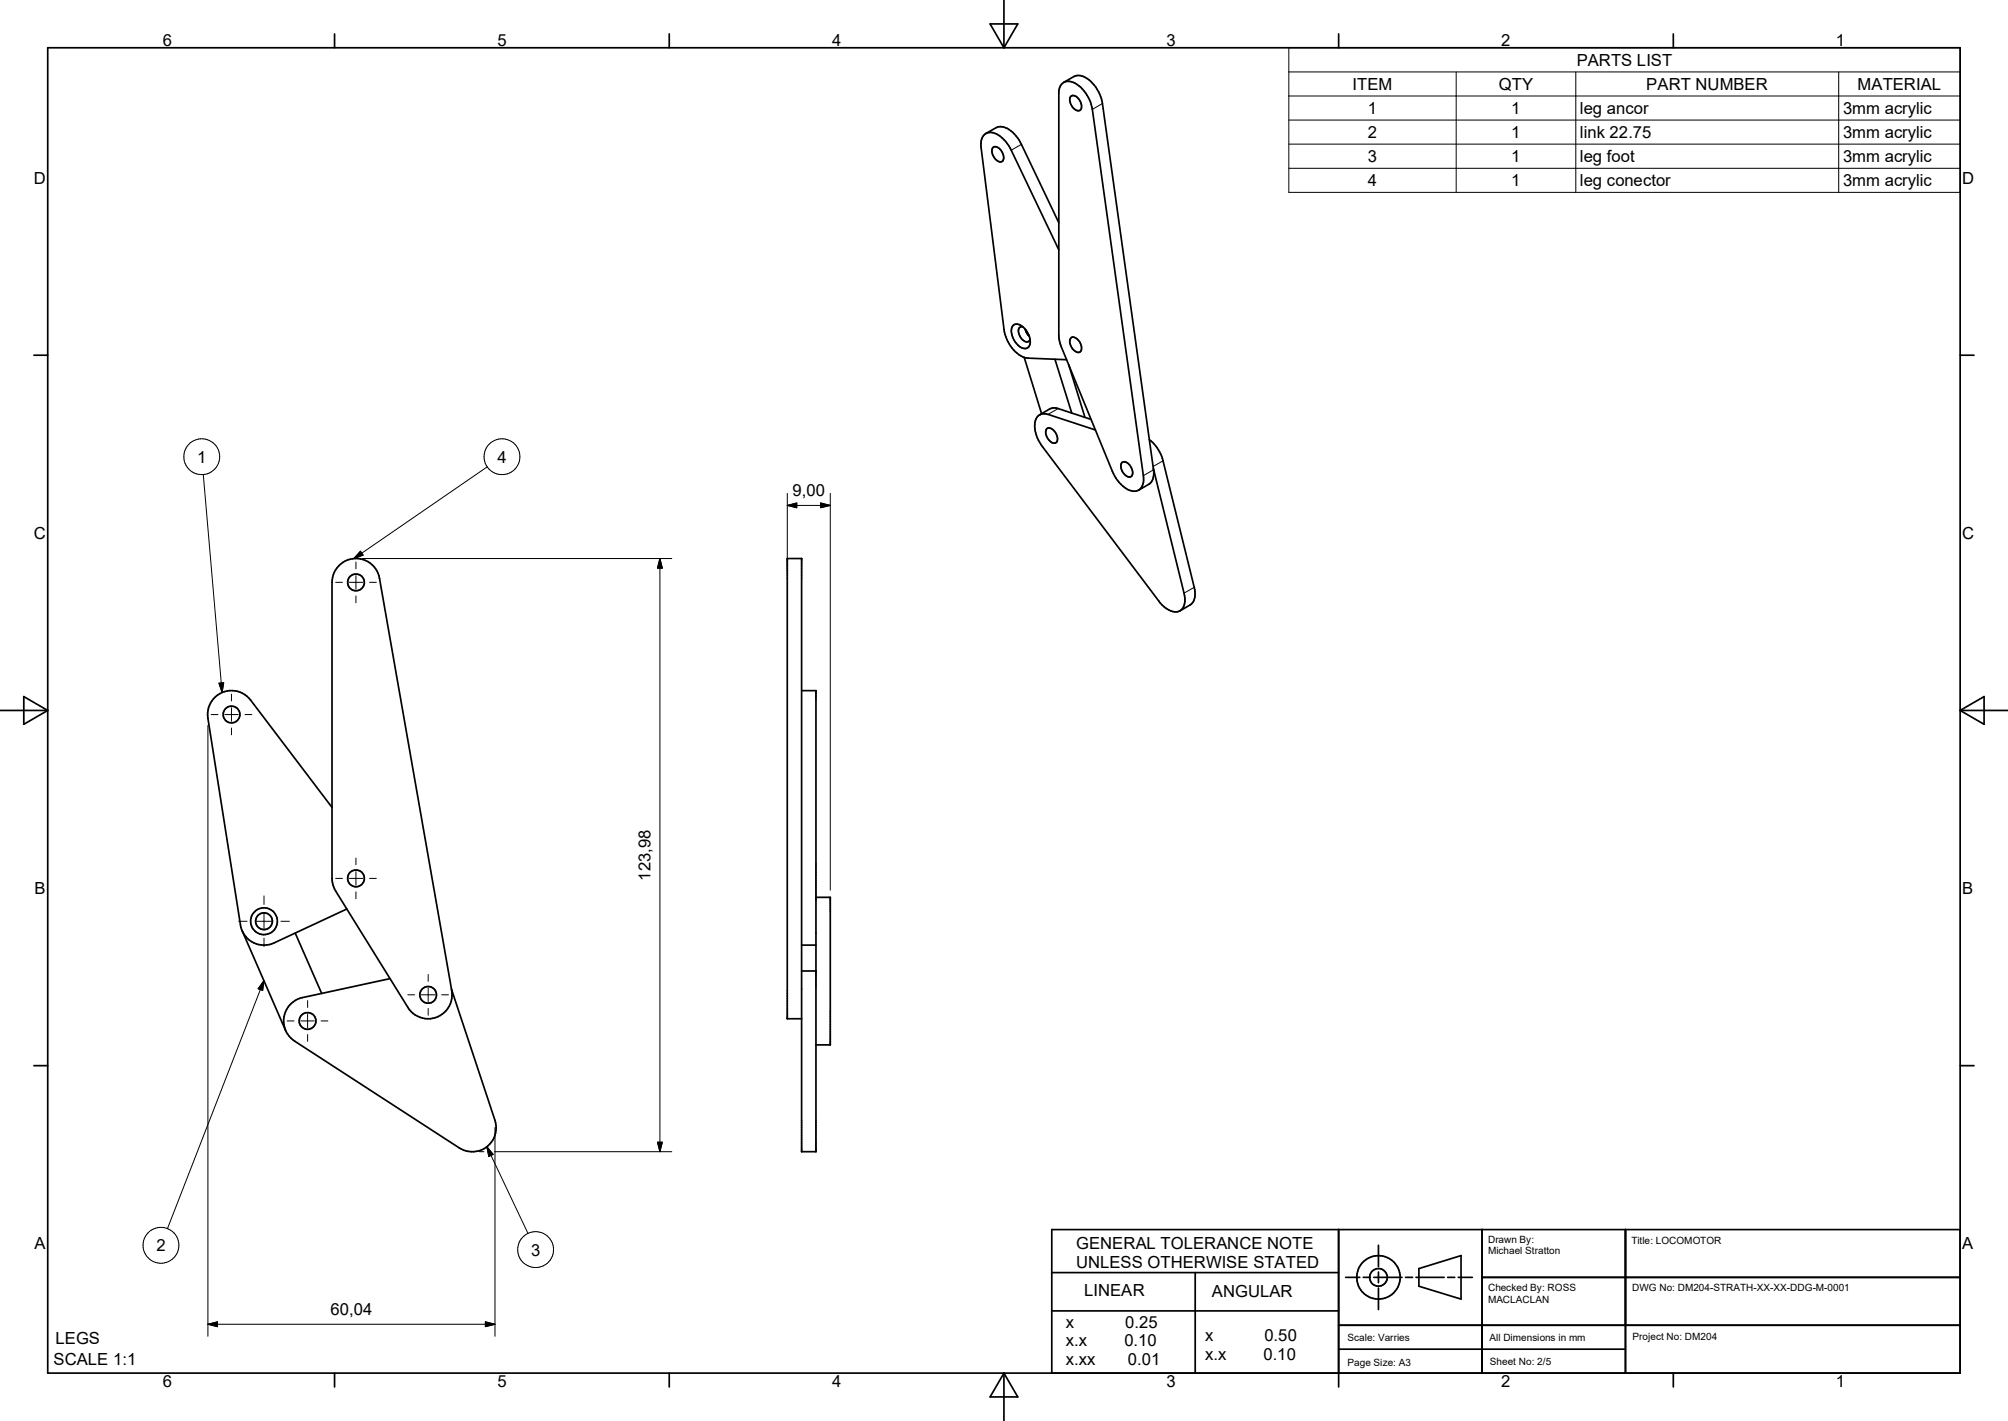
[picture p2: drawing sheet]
<svg xmlns="http://www.w3.org/2000/svg" width="420mm" height="297mm" viewBox="0 0 420 297" stroke-linecap="round" stroke-linejoin="round" font-family="sans-serif">
<g fill="none" stroke="#000" stroke-width=".36">
<path d="M10 10h400v277h-400zM70 7.1v2.9M140 7.1v2.9M207.1 5h5.8l-2.9 5zM210 0v10M222.2 17.4a2.64 2.64 0 0 1 3.5 .5 8.3 8.3 0 0 1 2.8 5l10.6 76.5a2.53 2.53 0 0 1-1.7 3.3 5.6 5.6 0 0 1-4.5-3.7l-10.9-26.5-.5-1.7v-51.7l.1-.8zM222.5 17.2l2.1-1.2a3.2 3.2 0 0 1 3.6 1 8.2 8.2 0 0 1 2.4 4.6l10.7 76.6a3 3 0 0 1-1 3l-2.1 1.2M280 7.1v2.9M350 7.1v2.9M206.2 27.9l2.1-1.2a3.7 3.7 0 0 1 4.2 1.7l1.1 1.8 7.9 16.4M207.7 30.8a1.5 1.5 0 0 1 2 1.2 1.24 1.24 0 0 1-.4 1.8 2.2 2.2 0 0 1-1.6-3zM224 20.1a1.51 1.51 0 0 1 2 1.2 1.26 1.26 0 0 1-.4 1.8 2.21 2.21 0 0 1-1.6-3z"/>
<path d="M221.5 52.2l-10-20.8a6.2 6.2 0 0 0-4.2-3.7 2.16 2.16 0 0 0-2.1 2.7l4.8 38.5a7.2 7.2 0 0 0 4.7 5.9l8.4 .4M7.1 74.2h2.9M211.9 68a1.94 1.94 0 0 1 2.7 1 3.2 3.2 0 0 1 .5 3.5 1.54 1.54 0 0 1-2.2-.4 3.3 3.3 0 0 1-1-4.1zM213.9 68.3a.86 .86 0 0 0-.9 .4 .86 .86 0 0 0 .1 .9 1.97 1.97 0 0 0 2 1.8l.3-.5M214.2 74.7l3.7 11.8M214.5 68.8l.7 1.4M220.6 75.1l3.6 11.2M223.5 76.2l3.4 11M224 70.6a1.51 1.51 0 0 1 2 1.2 1.27 1.27 0 0 1-.4 1.9 2.21 2.21 0 0 1-1.6-3.1zM410 74.2h2.9M217.4 86.7l2.4-1.3 1.2-.1 7.2 2.4M218.9 89.6a1.46 1.46 0 0 1 2 1.1 1.31 1.31 0 0 1-.3 1.9 2.2 2.2 0 0 1-1.7-3z"/>
<path d="M229.1 89.9l-9.9-3.3a2 2 0 0 0-2.8 2.1 7.3 7.3 0 0 0 1.6 4.6l24.4 32.4a4.1 4.1 0 0 0 4.2 2.1 2.98 2.98 0 0 0 1-3.8l-6.4-26.1M234.7 96.7a1.51 1.51 0 0 1 2 1.1 1.23 1.23 0 0 1-.4 1.9 2.2 2.2 0 0 1-1.6-3zM240.4 91.9a7.7 7.7 0 0 1 2.9 4.4l6.5 26.5a3.2 3.2 0 0 1-.9 3.6l-2.1 1.3M70.9 118.3a5 5 0 0 1 5-1.4 5 5 0 0 1 3.5 4l15.1 86.2a5 5 0 0 1-3.2 5.5 5 5 0 0 1-6-2l-15.1-24.4-.6-1.2-.1-.9-.1-62.4 .2-1 .3-1.1zM0 148.5h10M5 145.6l5 2.9-5 2.9zM167.7 144.4h3v96.3h-3v-124h-3v96.2h3M410 148.5h10M410 148.5l5-2.9v5.8zM69.4 168.8l-17-22.5a5 5 0 0 0-5.9-1.6 5 5 0 0 0-3 5.4l6.8 43.2a5 5 0 0 0 7 3.8l15.2-7.1M50.6 194.5l9.1 20.9M61.7 195l5.6 12.7"/>
<path d="M167.7 197.5h3M170.7 187.6h3v30.8h-3M81.6 204.6l-18.3 3.9a5 5 0 0 0-3.9 4 5 5 0 0 0 2.2 5.1l34.5 22.3a5 5 0 0 0 5.7-.2 5 5 0 0 0 1.7-5.5l-9.1-27.5M167.7 203h3M7.1 222.7h2.9M410 222.7h2.9M280 257v32.9M310 257v30M340 257v30M410 257h-190v30M220 274h60M220 266h60"/>
<path d="M250 266v21M280 277h130M281.5 267h2.9M285.1 267h1.5M287.4 267h5.8M288.3 260.3v4.5M288.3 265.9v2.2M288.3 269.2v4.5M294 267h1.5M296.2 267h5.9M296.8 265.2l8.8-2.8v9.1l-8.8-2.7zM302.8 267h1.5"/>
<path d="M305 267h2.9M310 267h100M70 287v2.9M140 287v2.9M210 287v10M210 287l2.9 5h-5.8zM280 282h60M350 287v2.9"/>
<circle cx="74.5" cy="121.7" r="1.75"/>
<circle cx="48.4" cy="149.3" r="1.74"/>
<circle cx="55.2" cy="192.6" r="2.81"/>
<circle cx="55.2" cy="192.6" r="1.75"/>
<circle cx="74.5" cy="183.6" r="1.75"/>
<circle cx="64.3" cy="213.4" r="1.75"/>
<circle cx="89.6" cy="207.9" r="1.75"/>
<circle cx="288.3" cy="267" r="4.5"/>
<circle cx="288.3" cy="267" r="1.85"/>
</g>
<g fill="none" stroke="#000" stroke-width=".21">
<path d="M269.6 10h140.4v30.2h-140.4zM269.6 15h140.4M304.6 15v25.2M329.6 15v25.2M384.6 15v25.2M213.6 30.2l-2.1 1.2M230.6 21.6l-2.1 1.3M269.6 20.1h140.4M269.6 25.1h140.4M269.6 30.1h140.4M269.6 35.2h140.4M42.5 99.2l4 45.5"/>
<path d="M101.9 97.6l-27.9 19.1M221.3 85.4l-2.1 1.2M241.3 98.2l-2.2 1.2M243.3 96.3l-2.1 1.2M74.4 117.5v1.4M75.4 115.2l.5 .8-1.9 .7zM75.8 116.7h64.7M138 116.7v124M138 116.7l.5 2h-1zM164.7 105.6h9M164.7 105.6l1.9-.5v1zM164.7 103.1v16.3"/>
<path d="M171.7 105.1l2 .5-2 .5zM173.7 103.1v83M70.2 121.7h1.4M73 121.7h2.9M74.4 120.3v2.8M74.4 124.6v1.4M77.3 121.7h1.4M249.8 122.8l-2.2 1.2M43.5 151.6v127.7M44.2 149.4h1.4M45.8 142.8l1-.1-.3 2zM47 149.4h2.8"/>
<path d="M48.4 145.1v1.4M48.4 147.9v2.9M48.4 152.2v1.4M51.3 149.4h1.4M74.4 179.4v1.4M49.9 192.6h1.8M53.4 192.6h3.6M55.2 187.3v1.7M55.2 190.8v3.5M55.2 196.1v1.7M58.8 192.6h1.7M70.2 183.6h1.4"/>
<path d="M73 183.6h2.9M74.4 182.2v2.8M74.4 186.4v1.4M77.3 183.6h1.4M55.2 205l-20.2 51.8M55.2 205l-.3 2-.9-.3zM60.1 213.4h1.4M62.9 213.4h2.8M64.3 209.1v1.5M64.3 212v2.8M64.3 216.2v1.5M67.2 213.4h1.4"/>
<path d="M85.3 207.9h1.4M88.1 207.9h2.9M89.6 203.7v1.4M89.6 206.5v2.9M89.6 210.8v1.4M92.4 207.9h1.4M101.8 239.7l8.6 18.1M101.8 239.7l1.3 1.6-.9 .4zM103.5 235.7v5.2M137.5 238.7h1l-.5 2zM100.3 240.7h.9M103.4 240.7h37.1"/>
<path d="M103.5 241v38.3M43.5 276.8h60M43.5 276.8l2-.5v1zM101.5 276.3l2 .5-2 .5z"/>
<circle cx="42.2" cy="95.5" r="3.8"/>
<circle cx="105" cy="95.5" r="3.8"/>
<circle cx="33.7" cy="260.3" r="3.8"/>
<circle cx="112" cy="261.2" r="3.7"/>
</g>
<path d="M75.4 115.2l.5 .8-1.9 .7zM138 116.7l.5 2h-1zM164.7 105.6l1.9-.5v1zM171.7 105.1l2 .5-2 .5zM45.8 142.8l1-.1-.3 2zM55.2 205l-.3 2-.9-.3zM137.5 238.7h1l-.5 2zM101.8 239.7l1.3 1.6-.9 .4zM43.5 276.8l2-.5v1zM101.5 276.3l2 .5-2 .5z" fill="#000" stroke="#000" stroke-width=".21"/>
<g font-size="3.5">
<text x="34" y="9.6">6</text>
<text x="104.1" y="9.6">5</text>
<text x="174" y="9.6">4</text>
<text x="244" y="9.6">3</text>
<text x="314" y="9.6">2</text>
<text x="384" y="9.6">1</text>
<text x="329.8" y="13.8">PARTS LIST</text>
<text x="282.9" y="18.8">ITEM</text>
<text x="286.1" y="23.8">1</text>
<text x="313.5" y="18.8">QTY</text>
<text x="316.1" y="23.8">1</text>
<text x="330.5" y="23.8">leg ancor</text>
<text x="344.3" y="18.8">PART NUMBER</text>
<text x="385.5" y="23.8">3mm acrylic</text>
<text x="388.5" y="18.8">MATERIAL</text>
<text x="286.1" y="28.9">2</text>
<text x="316.1" y="28.9">1</text>
<text x="330.5" y="28.9">link 22.75</text>
<text x="385.5" y="28.9">3mm acrylic</text>
<text x="286.1" y="33.9">3</text>
<text x="316.1" y="33.9">1</text>
<text x="330.5" y="34">leg foot</text>
<text x="385.5" y="33.9">3mm acrylic</text>
<text x="7.1" y="38.4">D</text>
<text x="286.1" y="38.9">4</text>
<text x="316.1" y="38.9">1</text>
<text x="330.5" y="38.9">leg conector</text>
<text x="385.5" y="38.9">3mm acrylic</text>
<text x="410.4" y="38.4">D</text>
<text x="41.2" y="96.7">1</text>
<text x="104.1" y="96.7">4</text>
<text x="165.8" y="103.7">9,00</text>
<text x="7.1" y="112.6">C</text>
<text x="410.4" y="112.6">C</text>
<text x="136.1" y="184.1" transform="rotate(-90 136.1 184.1)">123,98</text>
<text x="7.2" y="186.9">B</text>
<text x="410.4" y="186.9">B</text>
<text x="7.2" y="261.1">A</text>
<text x="32.7" y="261.5">2</text>
<text x="111.1" y="262.4">3</text>
<text x="225.1" y="261">GENERAL TOLERANCE NOTE</text>
<text x="410.4" y="261.1">A</text>
<text x="225.1" y="265">UNLESS OTHERWISE STATED</text>
<text x="69.1" y="274.8">60,04</text>
<text x="226.8" y="270.9">LINEAR</text>
<text x="253.4" y="271.1">ANGULAR</text>
<text x="11.6" y="280.8">LEGS</text>
<text x="222.9" y="277.5">x</text>
<text x="222.9" y="281.4">x.x</text>
<text x="235.2" y="281.4">0.10</text>
<text x="235.4" y="277.5">0.25</text>
<text x="252.1" y="280.3">x</text>
<text x="264.5" y="280.3">0.50</text>
<text x="11.2" y="285.2">SCALE 1:1</text>
<text x="222.9" y="285.4">x.xx</text>
<text x="235.9" y="285.4">0.01</text>
<text x="252.1" y="284.3">x.x</text>
<text x="264.3" y="284.3">0.10</text>
<text x="34" y="289.9">6</text>
<text x="104.1" y="289.9">5</text>
<text x="174" y="289.9">4</text>
<text x="244" y="289.9">3</text>
<text x="314" y="289.9">2</text>
<text x="384" y="289.9">1</text>
</g>
<g font-size="2.1">
<text x="311.2" y="259.7">Drawn By:</text>
<text x="311.2" y="262.1">Michael Stratton</text>
<text x="341.2" y="259.9">Title: LOCOMOTOR</text>
<text x="311.2" y="269.9">Checked By: ROSS</text>
<text x="341.4" y="269.8">DWG No: DM204-STRATH-XX-XX-DDG-M-0001</text>
<text x="311.2" y="272.3">MACLACLAN</text>
<text x="281.8" y="280.3">Scale: Varries</text>
<text x="311.5" y="280.3">All Dimensions in mm</text>
<text x="341.5" y="280">Project No: DM204</text>
<text x="281.9" y="285.4">Page Size: A3</text>
<text x="311.6" y="285.2">Sheet No: 2/5</text>
</g>
</svg>
